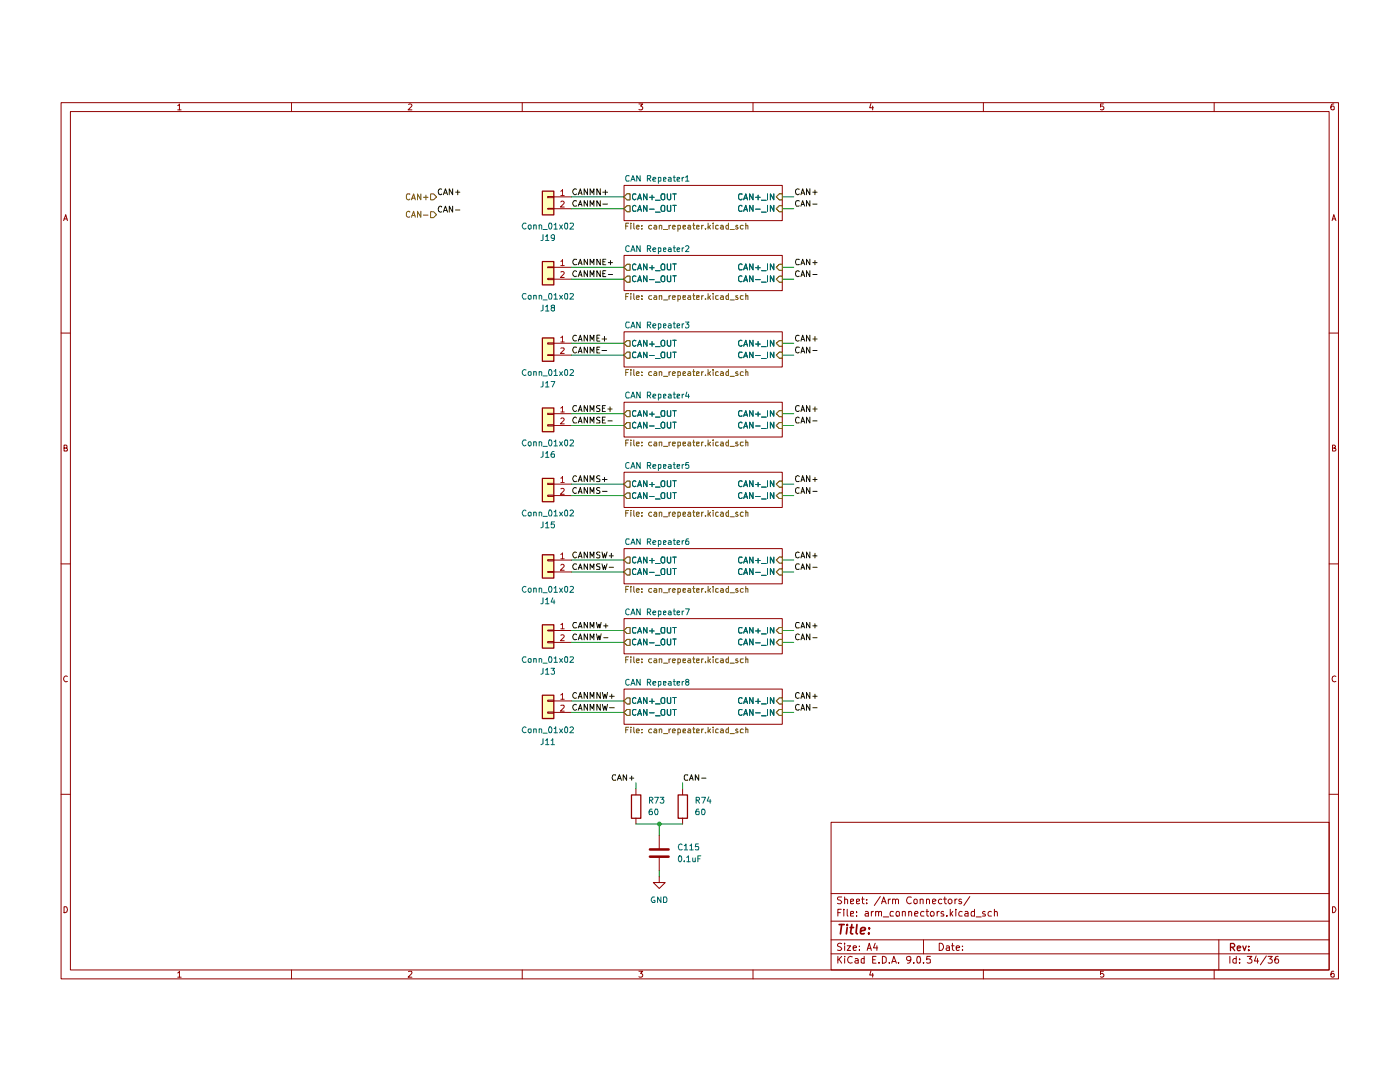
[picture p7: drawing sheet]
(kicad_sch
 (version 20250114)
 (generator "eeschema")
 (generator_version "9.0")
 (paper "A4")
 (lib_symbols
  (symbol "Connector_Generic:Conn_01x02"
   (pin_names
    (offset 1.016) (hide yes)) (exclude_from_sim no) (in_bom yes) (on_board yes)
   (property "Reference" "J" (at 0 2.54 0) (effects (font (size 1.27 1.27))))
   (property "Value" "Conn_01x02" (at 0 -5.08 0) (effects (font (size 1.27 1.27))))
   (property "Footprint" "" (at 0 0 0) (effects (font (size 1.27 1.27)) (hide yes)))
   (property "Datasheet" "~" (at 0 0 0) (effects (font (size 1.27 1.27)) (hide yes)))
   (property "Description" "Generic connector, single row, 01x02, script generated (kicad-library-utils/schlib/autogen/connector/)" (at 0 0 0) (effects (font (size 1.27 1.27)) (hide yes)))
   (symbol "Conn_01x02_1_1"
    (rectangle (start -1.27 1.27) (end 1.27 -3.81) (stroke (width 0.254) (type default)) (fill (type background)))
    (rectangle (start -1.27 0.127) (end 0 -0.127) (stroke (width 0.1524) (type default)) (fill (type none)))
    (rectangle (start -1.27 -2.413) (end 0 -2.667) (stroke (width 0.1524) (type default)) (fill (type none)))
    (pin passive line (at -5.08 0 0) (length 3.81) (name "Pin_1" (effects (font (size 1.27 1.27)))) (number "1" (effects (font (size 1.27 1.27)))))
    (pin passive line (at -5.08 -2.54 0) (length 3.81) (name "Pin_2" (effects (font (size 1.27 1.27)))) (number "2" (effects (font (size 1.27 1.27))))))
   (embedded_fonts no))
  (symbol "Device:R"
   (pin_numbers (hide yes))
   (pin_names
    (offset 0)) (exclude_from_sim no) (in_bom yes) (on_board yes)
   (property "Reference" "R" (at 2.032 0 90) (effects (font (size 1.27 1.27))))
   (property "Value" "R" (at 0 0 90) (effects (font (size 1.27 1.27))))
   (property "Footprint" "" (at -1.778 0 90) (effects (font (size 1.27 1.27)) (hide yes)))
   (property "Datasheet" "~" (at 0 0 0) (effects (font (size 1.27 1.27)) (hide yes)))
   (property "Description" "Resistor" (at 0 0 0) (effects (font (size 1.27 1.27)) (hide yes)))
   (symbol "R_0_1"
    (rectangle (start -1.016 -2.54) (end 1.016 2.54) (stroke (width 0.254) (type default)) (fill (type none))))
   (symbol "R_1_1"
    (pin passive line (at 0 3.81 270) (length 1.27) (name "~" (effects (font (size 1.27 1.27)))) (number "1" (effects (font (size 1.27 1.27)))))
    (pin passive line (at 0 -3.81 90) (length 1.27) (name "~" (effects (font (size 1.27 1.27)))) (number "2" (effects (font (size 1.27 1.27))))))
   (embedded_fonts no))
  (symbol "OlinBAD:C_0.1uF_0603"
   (pin_numbers (hide yes))
   (pin_names
    (offset 0.254)) (exclude_from_sim no) (in_bom yes) (on_board yes)
   (property "Reference" "C" (at 0.635 2.54 0) (effects (font (size 1.27 1.27)) (justify left)))
   (property "Value" "0.1uF" (at 0.635 -2.54 0) (effects (font (size 1.27 1.27)) (justify left)))
   (property "Footprint" "footprints:C_0603_1608Metric" (at 0.9652 -3.81 0) (effects (font (size 1.27 1.27)) (hide yes)))
   (property "Datasheet" "https://www.yageogroup.com/content/datasheet/asset/file/KEM_C1002_X7R_SMD" (at 0.635 2.54 0) (effects (font (size 1.27 1.27)) (hide yes)))
   (property "Description" "CAP CER 0.1UF 50V X7R 0603" (at 0 0 0) (effects (font (size 1.27 1.27)) (hide yes)))
   (property "MFN" "KEMET" (at 0 0 0) (effects (font (size 1.524 1.524)) (hide yes)))
   (property "MPN" "C0603C104K5RACTU" (at 0 0 0) (effects (font (size 1.524 1.524)) (hide yes)))
   (property "PurchasingLink" "https://www.digikey.com/products/en?keywords=478-3352-1-ND" (at 10.795 12.7 0) (effects (font (size 1.524 1.524)) (hide yes)))
   (property "Size" "0603" (at 0 0 0) (effects (font (size 1.27 1.27)) (hide yes)))
   (symbol "C_0.1uF_0603_0_1"
    (polyline (pts (xy -2.032 0.762) (xy 2.032 0.762)) (stroke (width 0.508) (type default)) (fill (type none)))
    (polyline (pts (xy -2.032 -0.762) (xy 2.032 -0.762)) (stroke (width 0.508) (type default)) (fill (type none))))
   (symbol "C_0.1uF_0603_1_1"
    (pin passive line (at 0 3.81 270) (length 2.794) (name "~" (effects (font (size 1.27 1.27)))) (number "1" (effects (font (size 1.27 1.27)))))
    (pin passive line (at 0 -3.81 90) (length 2.794) (name "~" (effects (font (size 1.27 1.27)))) (number "2" (effects (font (size 1.27 1.27))))))
   (embedded_fonts no))
  (symbol "power:GND"
   (power)
   (pin_numbers (hide yes))
   (pin_names
    (offset 0) (hide yes)) (exclude_from_sim no) (in_bom yes) (on_board yes)
   (property "Reference" "#PWR" (at 0 -6.35 0) (effects (font (size 1.27 1.27)) (hide yes)))
   (property "Value" "GND" (at 0 -3.81 0) (effects (font (size 1.27 1.27))))
   (property "Footprint" "" (at 0 0 0) (effects (font (size 1.27 1.27)) (hide yes)))
   (property "Datasheet" "" (at 0 0 0) (effects (font (size 1.27 1.27)) (hide yes)))
   (property "Description" "Power symbol creates a global label with name \"GND\" , ground" (at 0 0 0) (effects (font (size 1.27 1.27)) (hide yes)))
   (symbol "GND_0_1"
    (polyline (pts (xy 0 0) (xy 0 -1.27) (xy 1.27 -1.27) (xy 0 -2.54) (xy -1.27 -1.27) (xy 0 -1.27)) (stroke (width 0) (type default)) (fill (type none))))
   (symbol "GND_1_1"
    (pin power_in line (at 0 0 270) (length 0) (name "~" (effects (font (size 1.27 1.27)))) (number "1" (effects (font (size 1.27 1.27))))))
   (embedded_fonts no)))
 (junction
  (at 139.7 166.37)
  (diameter 0)
  (color 0 0 0 0))
 (wire
  (pts (xy 120.65 127) (xy 132.08 127))
  (stroke (width 0) (type default)))
 (wire
  (pts (xy 120.65 77.47) (xy 132.08 77.47))
  (stroke (width 0) (type default)))
 (wire
  (pts (xy 168.91 124.46) (xy 166.37 124.46))
  (stroke (width 0) (type default)))
 (wire
  (pts (xy 168.91 92.71) (xy 166.37 92.71))
  (stroke (width 0) (type default)))
 (wire
  (pts (xy 120.65 124.46) (xy 132.08 124.46))
  (stroke (width 0) (type default)))
 (wire
  (pts (xy 168.91 62.23) (xy 166.37 62.23))
  (stroke (width 0) (type default)))
 (wire
  (pts (xy 120.65 95.25) (xy 132.08 95.25))
  (stroke (width 0) (type default)))
 (wire
  (pts (xy 168.91 77.47) (xy 166.37 77.47))
  (stroke (width 0) (type default)))
 (wire
  (pts (xy 120.65 111.76) (xy 132.08 111.76))
  (stroke (width 0) (type default)))
 (wire
  (pts (xy 120.65 45.72) (xy 132.08 45.72))
  (stroke (width 0) (type default)))
 (wire
  (pts (xy 168.91 45.72) (xy 166.37 45.72))
  (stroke (width 0) (type default)))
 (wire
  (pts (xy 120.65 139.7) (xy 132.08 139.7))
  (stroke (width 0) (type default)))
 (wire
  (pts (xy 120.65 30.48) (xy 132.08 30.48))
  (stroke (width 0) (type default)))
 (wire
  (pts (xy 168.91 139.7) (xy 166.37 139.7))
  (stroke (width 0) (type default)))
 (wire
  (pts (xy 120.65 48.26) (xy 132.08 48.26))
  (stroke (width 0) (type default)))
 (wire
  (pts (xy 168.91 33.02) (xy 166.37 33.02))
  (stroke (width 0) (type default)))
 (wire
  (pts (xy 134.62 157.48) (xy 134.62 158.75))
  (stroke (width 0) (type default)))
 (wire
  (pts (xy 168.91 30.48) (xy 166.37 30.48))
  (stroke (width 0) (type default)))
 (wire
  (pts (xy 168.91 64.77) (xy 166.37 64.77))
  (stroke (width 0) (type default)))
 (wire
  (pts (xy 168.91 142.24) (xy 166.37 142.24))
  (stroke (width 0) (type default)))
 (wire
  (pts (xy 168.91 127) (xy 166.37 127))
  (stroke (width 0) (type default)))
 (wire
  (pts (xy 120.65 80.01) (xy 132.08 80.01))
  (stroke (width 0) (type default)))
 (wire
  (pts (xy 168.91 111.76) (xy 166.37 111.76))
  (stroke (width 0) (type default)))
 (wire
  (pts (xy 168.91 109.22) (xy 166.37 109.22))
  (stroke (width 0) (type default)))
 (wire
  (pts (xy 139.7 166.37) (xy 139.7 168.91))
  (stroke (width 0) (type default)))
 (wire
  (pts (xy 120.65 92.71) (xy 132.08 92.71))
  (stroke (width 0) (type default)))
 (wire
  (pts (xy 168.91 48.26) (xy 166.37 48.26))
  (stroke (width 0) (type default)))
 (wire
  (pts (xy 120.65 109.22) (xy 132.08 109.22))
  (stroke (width 0) (type default)))
 (wire
  (pts (xy 139.7 166.37) (xy 144.78 166.37))
  (stroke (width 0) (type default)))
 (wire
  (pts (xy 168.91 95.25) (xy 166.37 95.25))
  (stroke (width 0) (type default)))
 (wire
  (pts (xy 120.65 33.02) (xy 132.08 33.02))
  (stroke (width 0) (type default)))
 (wire
  (pts (xy 120.65 62.23) (xy 132.08 62.23))
  (stroke (width 0) (type default)))
 (wire
  (pts (xy 168.91 80.01) (xy 166.37 80.01))
  (stroke (width 0) (type default)))
 (wire
  (pts (xy 134.62 166.37) (xy 139.7 166.37))
  (stroke (width 0) (type default)))
 (wire
  (pts (xy 120.65 64.77) (xy 132.08 64.77))
  (stroke (width 0) (type default)))
 (wire
  (pts (xy 144.78 157.48) (xy 144.78 158.75))
  (stroke (width 0) (type default)))
 (wire
  (pts (xy 139.7 177.8) (xy 139.7 176.53))
  (stroke (width 0) (type default)))
 (wire
  (pts (xy 120.65 142.24) (xy 132.08 142.24))
  (stroke (width 0) (type default)))
 (label "CAN-"
  (at 144.78 157.48 0)
  (effects (font (size 1.27 1.27)) (justify left bottom)))
 (label "CANMNE+"
  (at 120.65 45.72 0)
  (effects (font (size 1.27 1.27)) (justify left bottom)))
 (label "CAN+"
  (at 134.62 157.48 180)
  (effects (font (size 1.27 1.27)) (justify right bottom)))
 (label "CAN+"
  (at 168.91 62.23 0)
  (effects (font (size 1.27 1.27)) (justify left bottom)))
 (label "CANME-"
  (at 120.65 64.77 0)
  (effects (font (size 1.27 1.27)) (justify left bottom)))
 (label "CAN-"
  (at 168.91 64.77 0)
  (effects (font (size 1.27 1.27)) (justify left bottom)))
 (label "CAN+"
  (at 168.91 45.72 0)
  (effects (font (size 1.27 1.27)) (justify left bottom)))
 (label "CAN+"
  (at 168.91 109.22 0)
  (effects (font (size 1.27 1.27)) (justify left bottom)))
 (label "CAN+"
  (at 168.91 92.71 0)
  (effects (font (size 1.27 1.27)) (justify left bottom)))
 (label "CANMN+"
  (at 120.65 30.48 0)
  (effects (font (size 1.27 1.27)) (justify left bottom)))
 (label "CAN+"
  (at 168.91 139.7 0)
  (effects (font (size 1.27 1.27)) (justify left bottom)))
 (label "CANMSW-"
  (at 120.65 111.76 0)
  (effects (font (size 1.27 1.27)) (justify left bottom)))
 (label "CAN+"
  (at 91.44 30.48 0)
  (effects (font (size 1.27 1.27)) (justify left bottom)))
 (label "CAN-"
  (at 168.91 127 0)
  (effects (font (size 1.27 1.27)) (justify left bottom)))
 (label "CANMW-"
  (at 120.65 127 0)
  (effects (font (size 1.27 1.27)) (justify left bottom)))
 (label "CAN+"
  (at 168.91 124.46 0)
  (effects (font (size 1.27 1.27)) (justify left bottom)))
 (label "CAN-"
  (at 168.91 48.26 0)
  (effects (font (size 1.27 1.27)) (justify left bottom)))
 (label "CAN+"
  (at 168.91 30.48 0)
  (effects (font (size 1.27 1.27)) (justify left bottom)))
 (label "CAN+"
  (at 168.91 77.47 0)
  (effects (font (size 1.27 1.27)) (justify left bottom)))
 (label "CAN-"
  (at 168.91 142.24 0)
  (effects (font (size 1.27 1.27)) (justify left bottom)))
 (label "CANMNE-"
  (at 120.65 48.26 0)
  (effects (font (size 1.27 1.27)) (justify left bottom)))
 (label "CAN-"
  (at 168.91 95.25 0)
  (effects (font (size 1.27 1.27)) (justify left bottom)))
 (label "CANMSE+"
  (at 120.65 77.47 0)
  (effects (font (size 1.27 1.27)) (justify left bottom)))
 (label "CAN-"
  (at 168.91 111.76 0)
  (effects (font (size 1.27 1.27)) (justify left bottom)))
 (label "CANME+"
  (at 120.65 62.23 0)
  (effects (font (size 1.27 1.27)) (justify left bottom)))
 (label "CAN-"
  (at 168.91 80.01 0)
  (effects (font (size 1.27 1.27)) (justify left bottom)))
 (label "CANMS-"
  (at 120.65 95.25 0)
  (effects (font (size 1.27 1.27)) (justify left bottom)))
 (label "CANMSW+"
  (at 120.65 109.22 0)
  (effects (font (size 1.27 1.27)) (justify left bottom)))
 (label "CANMNW-"
  (at 120.65 142.24 0)
  (effects (font (size 1.27 1.27)) (justify left bottom)))
 (label "CAN-"
  (at 91.44 34.29 0)
  (effects (font (size 1.27 1.27)) (justify left bottom)))
 (label "CANMN-"
  (at 120.65 33.02 0)
  (effects (font (size 1.27 1.27)) (justify left bottom)))
 (label "CANMSE-"
  (at 120.65 80.01 0)
  (effects (font (size 1.27 1.27)) (justify left bottom)))
 (label "CANMS+"
  (at 120.65 92.71 0)
  (effects (font (size 1.27 1.27)) (justify left bottom)))
 (label "CANMNW+"
  (at 120.65 139.7 0)
  (effects (font (size 1.27 1.27)) (justify left bottom)))
 (label "CAN-"
  (at 168.91 33.02 0)
  (effects (font (size 1.27 1.27)) (justify left bottom)))
 (label "CANMW+"
  (at 120.65 124.46 0)
  (effects (font (size 1.27 1.27)) (justify left bottom)))
 (hierarchical_label "CAN-"
  (shape input)
  (at 91.44 34.29 180)
  (effects (font (size 1.27 1.27)) (justify right)))
 (hierarchical_label "CAN+"
  (shape input)
  (at 91.44 30.48 180)
  (effects (font (size 1.27 1.27)) (justify right)))
 (symbol
  (lib_id "Connector_Generic:Conn_01x02")
  (at 115.57 30.48 0)
  (mirror y)
  (unit 1)
  (exclude_from_sim no)
  (in_bom yes)
  (on_board yes)
  (dnp no)
  (fields_autoplaced yes)
  (property "Reference" "J19" (at 115.57 39.37 0) (effects (font (size 1.27 1.27))))
  (property "Value" "Conn_01x02" (at 115.57 36.83 0) (effects (font (size 1.27 1.27))))
  (property "Footprint" "Connector_Molex:Molex_Micro-Fit_3.0_43650-0200_1x02_P3.00mm_Horizontal" (at 115.57 30.48 0) (effects (font (size 1.27 1.27)) (hide yes)))
  (property "Datasheet" "~" (at 115.57 30.48 0) (effects (font (size 1.27 1.27)) (hide yes)))
  (property "Description" "Generic connector, single row, 01x02, script generated (kicad-library-utils/schlib/autogen/connector/)" (at 115.57 30.48 0) (effects (font (size 1.27 1.27)) (hide yes)))
  (pin "1")
  (pin "2"))
 (symbol
  (lib_id "Device:R")
  (at 144.78 162.56 0)
  (unit 1)
  (exclude_from_sim no)
  (in_bom yes)
  (on_board yes)
  (dnp no)
  (fields_autoplaced yes)
  (property "Reference" "R74" (at 147.32 161.2899 0) (effects (font (size 1.27 1.27)) (justify left)))
  (property "Value" "60" (at 147.32 163.8299 0) (effects (font (size 1.27 1.27)) (justify left)))
  (property "Footprint" "footprints:C_0603_1608Metric" (at 143.002 162.56 90) (effects (font (size 1.27 1.27)) (hide yes)))
  (property "Datasheet" "~" (at 144.78 162.56 0) (effects (font (size 1.27 1.27)) (hide yes)))
  (property "Description" "Resistor" (at 144.78 162.56 0) (effects (font (size 1.27 1.27)) (hide yes)))
  (pin "1")
  (pin "2"))
 (symbol
  (lib_id "Connector_Generic:Conn_01x02")
  (at 115.57 92.71 0)
  (mirror y)
  (unit 1)
  (exclude_from_sim no)
  (in_bom yes)
  (on_board yes)
  (dnp no)
  (fields_autoplaced yes)
  (property "Reference" "J15" (at 115.57 101.6 0) (effects (font (size 1.27 1.27))))
  (property "Value" "Conn_01x02" (at 115.57 99.06 0) (effects (font (size 1.27 1.27))))
  (property "Footprint" "Connector_Molex:Molex_Micro-Fit_3.0_43650-0200_1x02_P3.00mm_Horizontal" (at 115.57 92.71 0) (effects (font (size 1.27 1.27)) (hide yes)))
  (property "Datasheet" "~" (at 115.57 92.71 0) (effects (font (size 1.27 1.27)) (hide yes)))
  (property "Description" "Generic connector, single row, 01x02, script generated (kicad-library-utils/schlib/autogen/connector/)" (at 115.57 92.71 0) (effects (font (size 1.27 1.27)) (hide yes)))
  (pin "1")
  (pin "2"))
 (symbol
  (lib_id "Connector_Generic:Conn_01x02")
  (at 115.57 109.22 0)
  (mirror y)
  (unit 1)
  (exclude_from_sim no)
  (in_bom yes)
  (on_board yes)
  (dnp no)
  (fields_autoplaced yes)
  (property "Reference" "J14" (at 115.57 118.11 0) (effects (font (size 1.27 1.27))))
  (property "Value" "Conn_01x02" (at 115.57 115.57 0) (effects (font (size 1.27 1.27))))
  (property "Footprint" "Connector_Molex:Molex_Micro-Fit_3.0_43650-0200_1x02_P3.00mm_Horizontal" (at 115.57 109.22 0) (effects (font (size 1.27 1.27)) (hide yes)))
  (property "Datasheet" "~" (at 115.57 109.22 0) (effects (font (size 1.27 1.27)) (hide yes)))
  (property "Description" "Generic connector, single row, 01x02, script generated (kicad-library-utils/schlib/autogen/connector/)" (at 115.57 109.22 0) (effects (font (size 1.27 1.27)) (hide yes)))
  (pin "1")
  (pin "2"))
 (symbol
  (lib_id "Connector_Generic:Conn_01x02")
  (at 115.57 45.72 0)
  (mirror y)
  (unit 1)
  (exclude_from_sim no)
  (in_bom yes)
  (on_board yes)
  (dnp no)
  (fields_autoplaced yes)
  (property "Reference" "J18" (at 115.57 54.61 0) (effects (font (size 1.27 1.27))))
  (property "Value" "Conn_01x02" (at 115.57 52.07 0) (effects (font (size 1.27 1.27))))
  (property "Footprint" "Connector_Molex:Molex_Micro-Fit_3.0_43650-0200_1x02_P3.00mm_Horizontal" (at 115.57 45.72 0) (effects (font (size 1.27 1.27)) (hide yes)))
  (property "Datasheet" "~" (at 115.57 45.72 0) (effects (font (size 1.27 1.27)) (hide yes)))
  (property "Description" "Generic connector, single row, 01x02, script generated (kicad-library-utils/schlib/autogen/connector/)" (at 115.57 45.72 0) (effects (font (size 1.27 1.27)) (hide yes)))
  (pin "1")
  (pin "2"))
 (symbol
  (lib_id "Connector_Generic:Conn_01x02")
  (at 115.57 139.7 0)
  (mirror y)
  (unit 1)
  (exclude_from_sim no)
  (in_bom yes)
  (on_board yes)
  (dnp no)
  (fields_autoplaced yes)
  (property "Reference" "J11" (at 115.57 148.59 0) (effects (font (size 1.27 1.27))))
  (property "Value" "Conn_01x02" (at 115.57 146.05 0) (effects (font (size 1.27 1.27))))
  (property "Footprint" "Connector_Molex:Molex_Micro-Fit_3.0_43650-0200_1x02_P3.00mm_Horizontal" (at 115.57 139.7 0) (effects (font (size 1.27 1.27)) (hide yes)))
  (property "Datasheet" "~" (at 115.57 139.7 0) (effects (font (size 1.27 1.27)) (hide yes)))
  (property "Description" "Generic connector, single row, 01x02, script generated (kicad-library-utils/schlib/autogen/connector/)" (at 115.57 139.7 0) (effects (font (size 1.27 1.27)) (hide yes)))
  (pin "1")
  (pin "2"))
 (symbol
  (lib_id "OlinBAD:C_0.1uF_0603")
  (at 139.7 172.72 0)
  (unit 1)
  (exclude_from_sim no)
  (in_bom yes)
  (on_board yes)
  (dnp no)
  (fields_autoplaced yes)
  (property "Reference" "C115" (at 143.51 171.4499 0) (effects (font (size 1.27 1.27)) (justify left)))
  (property "Value" "0.1uF" (at 143.51 173.9899 0) (effects (font (size 1.27 1.27)) (justify left)))
  (property "Footprint" "footprints:C_0603_1608Metric" (at 140.6652 176.53 0) (effects (font (size 1.27 1.27)) (hide yes)))
  (property "Datasheet" "https://www.yageogroup.com/content/datasheet/asset/file/KEM_C1002_X7R_SMD" (at 140.335 170.18 0) (effects (font (size 1.27 1.27)) (hide yes)))
  (property "Description" "CAP CER 0.1UF 50V X7R 0603" (at 139.7 172.72 0) (effects (font (size 1.27 1.27)) (hide yes)))
  (property "MFN" "KEMET" (at 139.7 172.72 0) (effects (font (size 1.524 1.524)) (hide yes)))
  (property "MPN" "C0603C104K5RACTU" (at 139.7 172.72 0) (effects (font (size 1.524 1.524)) (hide yes)))
  (property "PurchasingLink" "https://www.digikey.com/products/en?keywords=478-3352-1-ND" (at 150.495 160.02 0) (effects (font (size 1.524 1.524)) (hide yes)))
  (property "Size" "0603" (at 139.7 172.72 0) (effects (font (size 1.27 1.27)) (hide yes)))
  (pin "1")
  (pin "2"))
 (symbol
  (lib_id "Connector_Generic:Conn_01x02")
  (at 115.57 62.23 0)
  (mirror y)
  (unit 1)
  (exclude_from_sim no)
  (in_bom yes)
  (on_board yes)
  (dnp no)
  (fields_autoplaced yes)
  (property "Reference" "J17" (at 115.57 71.12 0) (effects (font (size 1.27 1.27))))
  (property "Value" "Conn_01x02" (at 115.57 68.58 0) (effects (font (size 1.27 1.27))))
  (property "Footprint" "Connector_Molex:Molex_Micro-Fit_3.0_43650-0200_1x02_P3.00mm_Horizontal" (at 115.57 62.23 0) (effects (font (size 1.27 1.27)) (hide yes)))
  (property "Datasheet" "~" (at 115.57 62.23 0) (effects (font (size 1.27 1.27)) (hide yes)))
  (property "Description" "Generic connector, single row, 01x02, script generated (kicad-library-utils/schlib/autogen/connector/)" (at 115.57 62.23 0) (effects (font (size 1.27 1.27)) (hide yes)))
  (pin "1")
  (pin "2"))
 (symbol
  (lib_id "Device:R")
  (at 134.62 162.56 0)
  (unit 1)
  (exclude_from_sim no)
  (in_bom yes)
  (on_board yes)
  (dnp no)
  (fields_autoplaced yes)
  (property "Reference" "R73" (at 137.16 161.2899 0) (effects (font (size 1.27 1.27)) (justify left)))
  (property "Value" "60" (at 137.16 163.8299 0) (effects (font (size 1.27 1.27)) (justify left)))
  (property "Footprint" "footprints:C_0603_1608Metric" (at 132.842 162.56 90) (effects (font (size 1.27 1.27)) (hide yes)))
  (property "Datasheet" "~" (at 134.62 162.56 0) (effects (font (size 1.27 1.27)) (hide yes)))
  (property "Description" "Resistor" (at 134.62 162.56 0) (effects (font (size 1.27 1.27)) (hide yes)))
  (pin "1")
  (pin "2"))
 (symbol
  (lib_id "Connector_Generic:Conn_01x02")
  (at 115.57 124.46 0)
  (mirror y)
  (unit 1)
  (exclude_from_sim no)
  (in_bom yes)
  (on_board yes)
  (dnp no)
  (fields_autoplaced yes)
  (property "Reference" "J13" (at 115.57 133.35 0) (effects (font (size 1.27 1.27))))
  (property "Value" "Conn_01x02" (at 115.57 130.81 0) (effects (font (size 1.27 1.27))))
  (property "Footprint" "Connector_Molex:Molex_Micro-Fit_3.0_43650-0200_1x02_P3.00mm_Horizontal" (at 115.57 124.46 0) (effects (font (size 1.27 1.27)) (hide yes)))
  (property "Datasheet" "~" (at 115.57 124.46 0) (effects (font (size 1.27 1.27)) (hide yes)))
  (property "Description" "Generic connector, single row, 01x02, script generated (kicad-library-utils/schlib/autogen/connector/)" (at 115.57 124.46 0) (effects (font (size 1.27 1.27)) (hide yes)))
  (pin "1")
  (pin "2"))
 (symbol
  (lib_id "Connector_Generic:Conn_01x02")
  (at 115.57 77.47 0)
  (mirror y)
  (unit 1)
  (exclude_from_sim no)
  (in_bom yes)
  (on_board yes)
  (dnp no)
  (fields_autoplaced yes)
  (property "Reference" "J16" (at 115.57 86.36 0) (effects (font (size 1.27 1.27))))
  (property "Value" "Conn_01x02" (at 115.57 83.82 0) (effects (font (size 1.27 1.27))))
  (property "Footprint" "Connector_Molex:Molex_Micro-Fit_3.0_43650-0200_1x02_P3.00mm_Horizontal" (at 115.57 77.47 0) (effects (font (size 1.27 1.27)) (hide yes)))
  (property "Datasheet" "~" (at 115.57 77.47 0) (effects (font (size 1.27 1.27)) (hide yes)))
  (property "Description" "Generic connector, single row, 01x02, script generated (kicad-library-utils/schlib/autogen/connector/)" (at 115.57 77.47 0) (effects (font (size 1.27 1.27)) (hide yes)))
  (pin "1")
  (pin "2"))
 (symbol
  (lib_id "power:GND")
  (at 139.7 177.8 0)
  (unit 1)
  (exclude_from_sim no)
  (in_bom yes)
  (on_board yes)
  (dnp no)
  (fields_autoplaced yes)
  (property "Reference" "#PWR0343" (at 139.7 184.15 0) (effects (font (size 1.27 1.27)) (hide yes)))
  (property "Value" "GND" (at 139.7 182.88 0) (effects (font (size 1.27 1.27))))
  (property "Footprint" "" (at 139.7 177.8 0) (effects (font (size 1.27 1.27)) (hide yes)))
  (property "Datasheet" "" (at 139.7 177.8 0) (effects (font (size 1.27 1.27)) (hide yes)))
  (property "Description" "Power symbol creates a global label with name \"GND\" , ground" (at 139.7 177.8 0) (effects (font (size 1.27 1.27)) (hide yes)))
  (pin "1"))
 (sheet
  (at 132.08 74.93)
  (size 34.29 7.62)
  (exclude_from_sim no)
  (in_bom yes)
  (on_board yes)
  (dnp no)
  (fields_autoplaced yes)
  (stroke (width 0.1524) (type solid))
  (fill (color 0 0 0 0.0000))
  (property "Sheetname" "CAN Repeater4" (at 132.08 74.2184 0) (effects (font (size 1.27 1.27)) (justify left bottom)))
  (property "Sheetfile" "can_repeater.kicad_sch" (at 132.08 83.1346 0) (effects (font (size 1.27 1.27)) (justify left top)))
  (pin "CAN-_IN" input (at 166.37 80.01 0) (effects (font (size 1.27 1.27)) (justify right)))
  (pin "CAN-_OUT" output (at 132.08 80.01 180) (effects (font (size 1.27 1.27)) (justify left)))
  (pin "CAN+_OUT" output (at 132.08 77.47 180) (effects (font (size 1.27 1.27)) (justify left)))
  (pin "CAN+_IN" input (at 166.37 77.47 0) (effects (font (size 1.27 1.27)) (justify right))))
 (sheet
  (at 132.08 43.18)
  (size 34.29 7.62)
  (exclude_from_sim no)
  (in_bom yes)
  (on_board yes)
  (dnp no)
  (fields_autoplaced yes)
  (stroke (width 0.1524) (type solid))
  (fill (color 0 0 0 0.0000))
  (property "Sheetname" "CAN Repeater2" (at 132.08 42.4684 0) (effects (font (size 1.27 1.27)) (justify left bottom)))
  (property "Sheetfile" "can_repeater.kicad_sch" (at 132.08 51.3846 0) (effects (font (size 1.27 1.27)) (justify left top)))
  (pin "CAN-_IN" input (at 166.37 48.26 0) (effects (font (size 1.27 1.27)) (justify right)))
  (pin "CAN-_OUT" output (at 132.08 48.26 180) (effects (font (size 1.27 1.27)) (justify left)))
  (pin "CAN+_OUT" output (at 132.08 45.72 180) (effects (font (size 1.27 1.27)) (justify left)))
  (pin "CAN+_IN" input (at 166.37 45.72 0) (effects (font (size 1.27 1.27)) (justify right))))
 (sheet
  (at 132.08 59.69)
  (size 34.29 7.62)
  (exclude_from_sim no)
  (in_bom yes)
  (on_board yes)
  (dnp no)
  (fields_autoplaced yes)
  (stroke (width 0.1524) (type solid))
  (fill (color 0 0 0 0.0000))
  (property "Sheetname" "CAN Repeater3" (at 132.08 58.9784 0) (effects (font (size 1.27 1.27)) (justify left bottom)))
  (property "Sheetfile" "can_repeater.kicad_sch" (at 132.08 67.8946 0) (effects (font (size 1.27 1.27)) (justify left top)))
  (pin "CAN-_IN" input (at 166.37 64.77 0) (effects (font (size 1.27 1.27)) (justify right)))
  (pin "CAN-_OUT" output (at 132.08 64.77 180) (effects (font (size 1.27 1.27)) (justify left)))
  (pin "CAN+_OUT" output (at 132.08 62.23 180) (effects (font (size 1.27 1.27)) (justify left)))
  (pin "CAN+_IN" input (at 166.37 62.23 0) (effects (font (size 1.27 1.27)) (justify right))))
 (sheet
  (at 132.08 27.94)
  (size 34.29 7.62)
  (exclude_from_sim no)
  (in_bom yes)
  (on_board yes)
  (dnp no)
  (fields_autoplaced yes)
  (stroke (width 0.1524) (type solid))
  (fill (color 0 0 0 0.0000))
  (property "Sheetname" "CAN Repeater1" (at 132.08 27.2284 0) (effects (font (size 1.27 1.27)) (justify left bottom)))
  (property "Sheetfile" "can_repeater.kicad_sch" (at 132.08 36.1446 0) (effects (font (size 1.27 1.27)) (justify left top)))
  (pin "CAN-_IN" input (at 166.37 33.02 0) (effects (font (size 1.27 1.27)) (justify right)))
  (pin "CAN-_OUT" output (at 132.08 33.02 180) (effects (font (size 1.27 1.27)) (justify left)))
  (pin "CAN+_OUT" output (at 132.08 30.48 180) (effects (font (size 1.27 1.27)) (justify left)))
  (pin "CAN+_IN" input (at 166.37 30.48 0) (effects (font (size 1.27 1.27)) (justify right))))
 (sheet
  (at 132.08 90.17)
  (size 34.29 7.62)
  (exclude_from_sim no)
  (in_bom yes)
  (on_board yes)
  (dnp no)
  (fields_autoplaced yes)
  (stroke (width 0.1524) (type solid))
  (fill (color 0 0 0 0.0000))
  (property "Sheetname" "CAN Repeater5" (at 132.08 89.4584 0) (effects (font (size 1.27 1.27)) (justify left bottom)))
  (property "Sheetfile" "can_repeater.kicad_sch" (at 132.08 98.3746 0) (effects (font (size 1.27 1.27)) (justify left top)))
  (pin "CAN-_IN" input (at 166.37 95.25 0) (effects (font (size 1.27 1.27)) (justify right)))
  (pin "CAN-_OUT" output (at 132.08 95.25 180) (effects (font (size 1.27 1.27)) (justify left)))
  (pin "CAN+_OUT" output (at 132.08 92.71 180) (effects (font (size 1.27 1.27)) (justify left)))
  (pin "CAN+_IN" input (at 166.37 92.71 0) (effects (font (size 1.27 1.27)) (justify right))))
 (sheet
  (at 132.08 106.68)
  (size 34.29 7.62)
  (exclude_from_sim no)
  (in_bom yes)
  (on_board yes)
  (dnp no)
  (fields_autoplaced yes)
  (stroke (width 0.1524) (type solid))
  (fill (color 0 0 0 0.0000))
  (property "Sheetname" "CAN Repeater6" (at 132.08 105.9684 0) (effects (font (size 1.27 1.27)) (justify left bottom)))
  (property "Sheetfile" "can_repeater.kicad_sch" (at 132.08 114.8846 0) (effects (font (size 1.27 1.27)) (justify left top)))
  (pin "CAN-_IN" input (at 166.37 111.76 0) (effects (font (size 1.27 1.27)) (justify right)))
  (pin "CAN-_OUT" output (at 132.08 111.76 180) (effects (font (size 1.27 1.27)) (justify left)))
  (pin "CAN+_OUT" output (at 132.08 109.22 180) (effects (font (size 1.27 1.27)) (justify left)))
  (pin "CAN+_IN" input (at 166.37 109.22 0) (effects (font (size 1.27 1.27)) (justify right))))
 (sheet
  (at 132.08 121.92)
  (size 34.29 7.62)
  (exclude_from_sim no)
  (in_bom yes)
  (on_board yes)
  (dnp no)
  (fields_autoplaced yes)
  (stroke (width 0.1524) (type solid))
  (fill (color 0 0 0 0.0000))
  (property "Sheetname" "CAN Repeater7" (at 132.08 121.2084 0) (effects (font (size 1.27 1.27)) (justify left bottom)))
  (property "Sheetfile" "can_repeater.kicad_sch" (at 132.08 130.1246 0) (effects (font (size 1.27 1.27)) (justify left top)))
  (pin "CAN-_IN" input (at 166.37 127 0) (effects (font (size 1.27 1.27)) (justify right)))
  (pin "CAN-_OUT" output (at 132.08 127 180) (effects (font (size 1.27 1.27)) (justify left)))
  (pin "CAN+_OUT" output (at 132.08 124.46 180) (effects (font (size 1.27 1.27)) (justify left)))
  (pin "CAN+_IN" input (at 166.37 124.46 0) (effects (font (size 1.27 1.27)) (justify right))))
 (sheet
  (at 132.08 137.16)
  (size 34.29 7.62)
  (exclude_from_sim no)
  (in_bom yes)
  (on_board yes)
  (dnp no)
  (fields_autoplaced yes)
  (stroke (width 0.1524) (type solid))
  (fill (color 0 0 0 0.0000))
  (property "Sheetname" "CAN Repeater8" (at 132.08 136.4484 0) (effects (font (size 1.27 1.27)) (justify left bottom)))
  (property "Sheetfile" "can_repeater.kicad_sch" (at 132.08 145.3646 0) (effects (font (size 1.27 1.27)) (justify left top)))
  (pin "CAN-_IN" input (at 166.37 142.24 0) (effects (font (size 1.27 1.27)) (justify right)))
  (pin "CAN-_OUT" output (at 132.08 142.24 180) (effects (font (size 1.27 1.27)) (justify left)))
  (pin "CAN+_OUT" output (at 132.08 139.7 180) (effects (font (size 1.27 1.27)) (justify left)))
  (pin "CAN+_IN" input (at 166.37 139.7 0) (effects (font (size 1.27 1.27)) (justify right)))))
